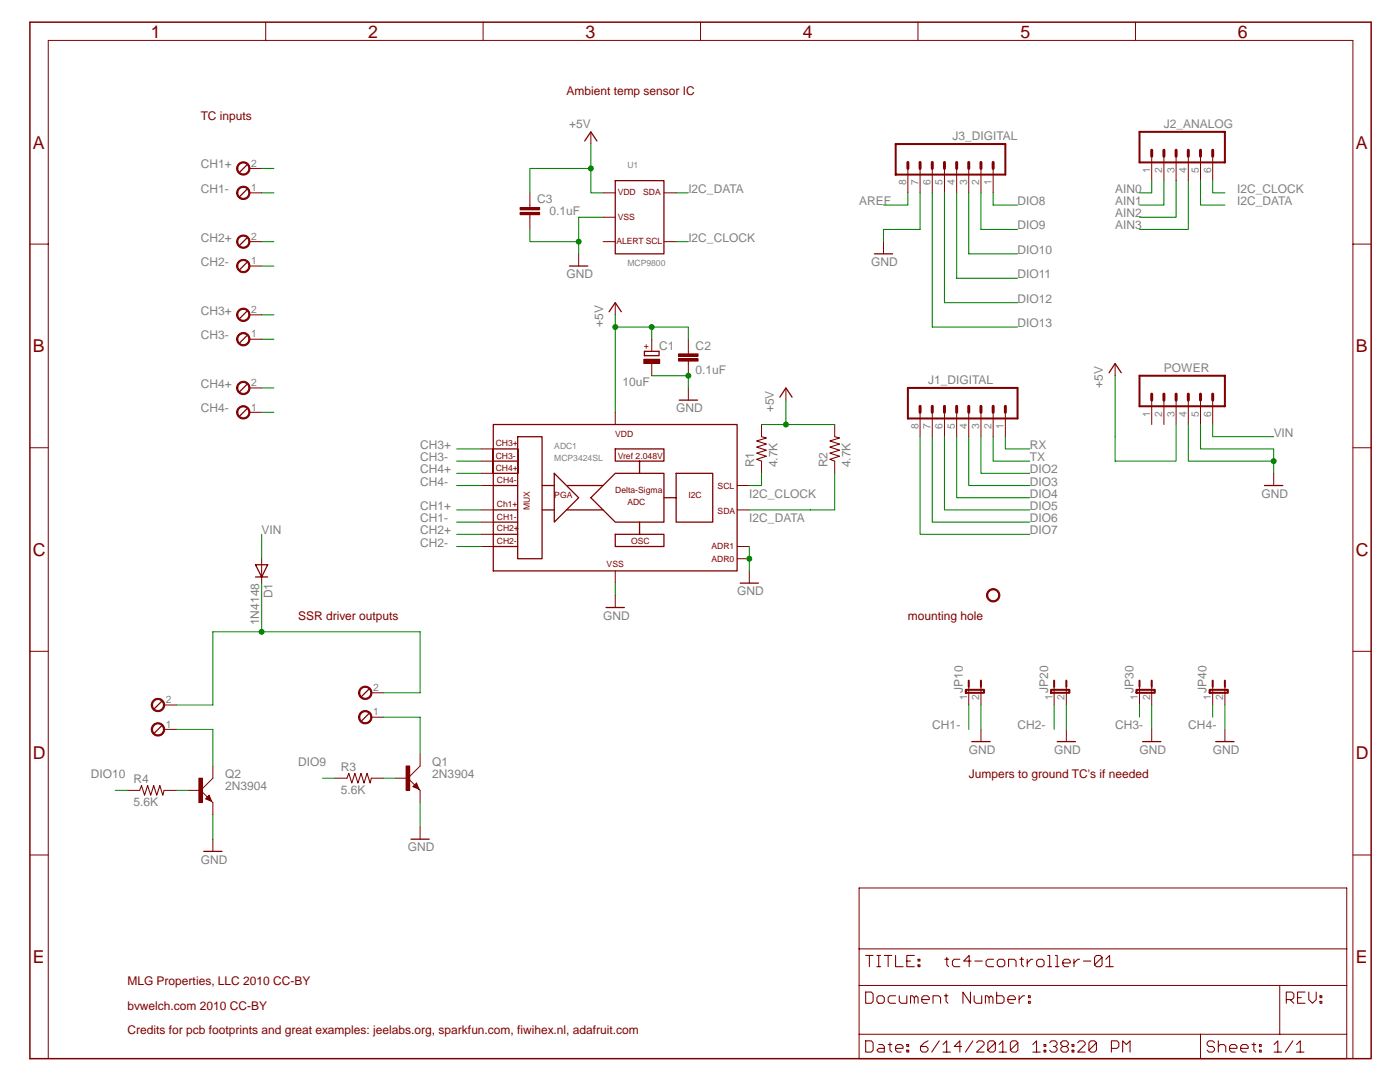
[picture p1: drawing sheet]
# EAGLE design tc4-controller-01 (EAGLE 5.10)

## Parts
ADC1  MCP3424SL  [SO14]
C1  10uF  CPOL-EUE2,5-6E  [E2,5-6E]
C2  0.1uF  C-EU025-025X050  [C025-025X050]
C3  0.1uF  C-EU025-025X050  [C025-025X050]
D1  1N4148  1N4148DO35-7  [DO35-7]
J1_DIGITAL  M08  [1X08]
J2_ANALOG  M06SIP  [1X06]
J3_DIGITAL  M08  [1X08]
JP1  STAND-OFF  [STAND-OFF]
JP10  JP1E  [JP1]
JP20  JP1E  [JP1]
JP30  JP1E  [JP1]
JP40  JP1E  [JP1]
OT1  MPT2  [2POL254]
OT2  MPT2  [2POL254]
POWER  M06SIP  [1X06]
Q1  2N3904  [TO92D]
Q2  2N3904  [TO92D]
R1  4.7K  R-US_0204/7  [0204/7]
R2  4.7K  R-US_0204/7  [0204/7]
R3  5.6K  R-US_0204/7  [0204/7]
R4  5.6K  R-US_0204/7  [0204/7]
TC1  MPT2  [2POL254]
TC2  MPT2  [2POL254]
TC3  MPT2  [2POL254]
TC4  MPT2  [2POL254]
U1  MCP9800  [SOT23-5L]

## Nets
+5V: ADC1.6 C1.+ C2.1 C3.1 POWER.3 R1.2 R2.2 U1.1
AIN0: J2_ANALOG.1
AIN1: J2_ANALOG.2
AIN2: J2_ANALOG.3
AIN3: J2_ANALOG.4
AREF: J3_DIGITAL.8
CH1+: ADC1.1 TC1.2
CH1-: ADC1.2 JP10.1 TC1.1
CH2+: ADC1.3 TC2.2
CH2-: ADC1.4 JP20.1 TC2.1
CH3+: ADC1.11 TC3.2
CH3-: ADC1.12 JP30.1 TC3.1
CH4+: ADC1.13 TC4.2
CH4-: ADC1.14 JP40.1 TC4.1
DIO2: J1_DIGITAL.3
DIO3: J1_DIGITAL.4
DIO4: J1_DIGITAL.5
DIO5: J1_DIGITAL.6
DIO6: J1_DIGITAL.7
DIO7: J1_DIGITAL.8
DIO8: J3_DIGITAL.1
DIO9: J3_DIGITAL.2 R3.1
DIO10: J3_DIGITAL.3 R4.1
DIO11: J3_DIGITAL.4
DIO12: J3_DIGITAL.5
DIO13: J3_DIGITAL.6
GND: ADC1.5 ADC1.9 ADC1.10 C1.- C2.2 C3.2 J3_DIGITAL.7 JP10.2 JP20.2 JP30.2 JP40.2 POWER.4 POWER.5 Q1.E Q2.E U1.2
I2C_CLOCK: ADC1.8 J2_ANALOG.6 R1.1 U1.4
I2C_DATA: ADC1.7 J2_ANALOG.5 R2.1 U1.5
N$1: OT2.1 Q2.C
N$2: OT1.1 Q1.C
N$3: Q2.B R4.2
N$4: Q1.B R3.2
N$5: D1.C OT1.2 OT2.2
RX: J1_DIGITAL.1
TX: J1_DIGITAL.2
VIN: D1.A POWER.6
Unconnected: POWER.1 POWER.2 U1.3

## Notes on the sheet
- Ambient temp sensor IC
- TC inputs
- SSR driver outputs | mounting hole
- Jumpers to ground TC's if needed
- MLG Properties, LLC 2010 CC-BY
- bvwelch.com 2010 CC-BY
- Credits for pcb footprints and great examples: jeelabs.org, sparkfun.com, fiwihex.nl, adafruit.com
